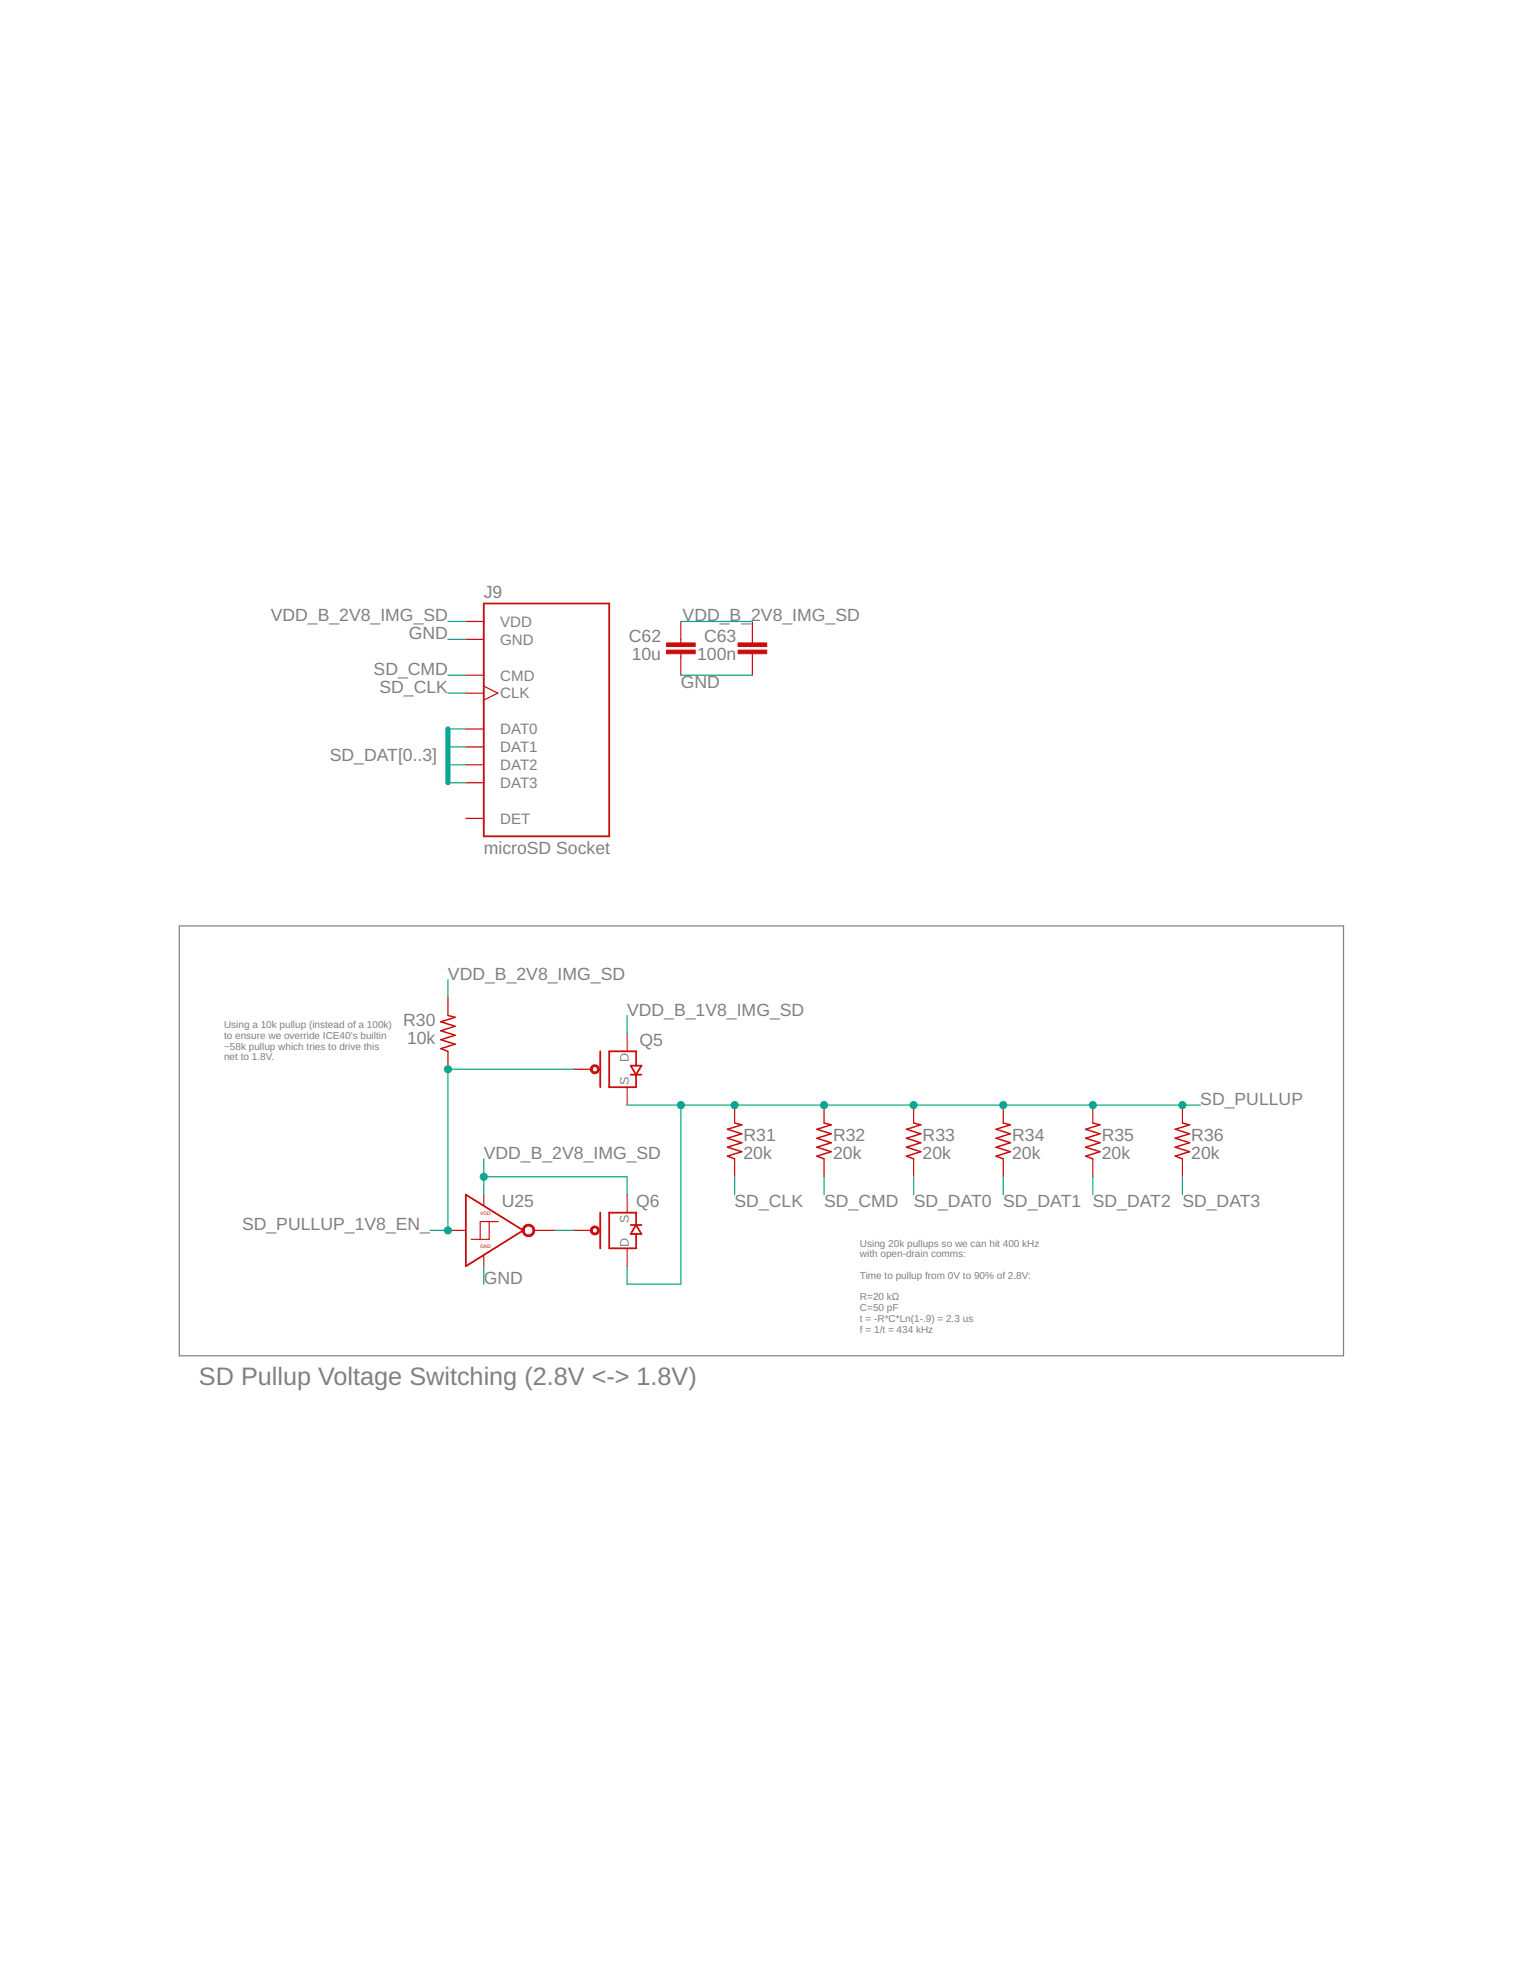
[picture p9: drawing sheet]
<svg xmlns="http://www.w3.org/2000/svg" width="216mm" height="279mm" viewBox="0 0 216 279" stroke-linecap="round" stroke-linejoin="round" font-family="sans-serif">
<path d="M25.4 131.3h165.1v60.9h-165.1z" fill="none" stroke="#808080" stroke-width=".17"/>
<path d="M68.6 85.6h17.8v33h-17.8zM85.1 149v5.1M89.4 151.1h1.5l-.7 1.2zM89.4 152.3h1.5M90.2 151.1v-2.1h-3.8v5.1h3.8v-1.8M66 169.4l8.2 5-8.2 5.1zM85.1 171.9v5.1M89.4 173.7h1.5M90.2 173.7v-1.8h-3.8v5.1h3.8v-2.1M90.2 173.7l.7 1.2h-1.5z" fill="none" stroke="#c90d0c" stroke-width=".25"/>
<g fill="none" stroke="#c90d0c" stroke-width=".17">
<path d="M66 88.1h2.6M66 90.6h2.6M66 98.3h2.6M66 95.7h2.6M68.6 97.3l2 1-2 1M96.5 88.1v3M96.5 92.7v3M106.7 88.1v3M106.7 92.7v3M66 111h2.6M66 108.4h2.6M66 116h2.6"/>
<path d="M66 105.9h2.6M66 103.3h2.6M63.5 141.4v2.6M63.5 149v2.6M81.3 151.6h2.5M88.9 146.5v2.5M88.9 154.1v2.6M104.1 156.7v2.5M116.8 156.7v2.5M129.5 156.7v2.5M142.2 156.7v2.5M154.9 156.7v2.5"/>
<path d="M167.6 156.7v2.5M63.5 174.4h2.5M68.6 169.4v1.5M68.6 178v1.5M69.3 173.2v2.5h-2.5M70.6 173.2h-2.5v2.5M75.7 174.4h3M81.3 174.4h2.5M88.9 169.4v2.5M88.9 177v2.5M104.1 164.3v2.5M116.8 164.3v2.5"/>
<path d="M129.5 164.3v2.5M142.2 164.3v2.5M154.9 164.3v2.5M167.6 164.3v2.5"/>
</g>
<g fill="#c90d0c" stroke="#c90d0c" stroke-width=".14">
<path d="M94.5 92.2h4.1v.5h-4.1z"/>
<path d="M94.5 91.1h4.1v.6h-4.1z"/>
<path d="M104.6 92.2h4.1v.5h-4.1z"/>
<path d="M104.6 91.1h4.1v.6h-4.1z"/>
</g>
<path d="M63.5 144l1 .2-2 .6 2 .7-2 .6 2 .6-2 .7 2 .6-2 .7 1 .3M104.1 159.2l1.1 .2-2.1 .7 2.1 .6-2.1 .7 2.1 .6-2.1 .6 2.1 .7-2.1 .6 1 .4M116.8 159.2l1 .2-2 .7 2 .6-2 .7 2 .6-2 .6 2 .7-2 .6 1 .4M129.5 159.2l1 .2-2 .7 2 .6-2 .7 2 .6-2 .6 2 .7-2 .6 1 .4M142.2 159.2l1 .2-2 .7 2 .6-2 .7 2 .6-2 .6 2 .7-2 .6 1 .4M154.9 159.2l1 .2-2 .7 2 .6-2 .7 2 .6-2 .6 2 .7-2 .6 1 .4M167.6 159.2l1 .2-2 .7 2 .6-2 .7 2 .6-2 .6 2 .7-2 .6 1 .4" fill="none" stroke="#c90d0c" stroke-width=".21"/>
<g fill="#c90d0c" stroke="#c90d0c" stroke-width=".14">
<path d="M83.9 174a.63 .63 0 0 1 1 .1 .63 .63 0 0 1-.4 .9 .63 .63 0 0 1-.8-.6h.2a.38 .38 0 0 1 .6-.3 .38 .38 0 0 1 .1 .6 .38 .38 0 0 1-.6-.1l-.1-.2h-.2z" fill-rule="evenodd"/>
<path d="M83.9 151.1a.62 .62 0 0 1 1 .2 .62 .62 0 0 1-.4 .9 .62 .62 0 0 1-.8-.6h.2a.38 .38 0 0 1 .6-.3 .38 .38 0 0 1 .1 .6 .38 .38 0 0 1-.6-.2l-.1-.1h-.2z" fill-rule="evenodd"/>
<path d="M74.2 173.9a.88 .88 0 0 1 1.5 0 .88 .88 0 0 1-.5 1.4 .88 .88 0 0 1-1.2-.9h.3a.63 .63 0 0 1 .9-.6 .63 .63 0 0 1 .2 1 .63 .63 0 0 1-1.1-.2v-.2h-.3z" fill-rule="evenodd"/>
</g>
<path d="M63.5 103.3v7.7" fill="none" stroke="#0696d7" stroke-width=".76"/>
<g fill="none" stroke="#0dab76" stroke-width=".17">
<path d="M63.5 90.6h2.5M63.5 95.7h2.5M63.5 88.1h2.5M63.5 98.3h2.5M96.5 95.7h10.2M96.5 88.1h10.2M63.5 103.3h2.5M63.5 105.9h2.5M63.5 108.4h2.5M63.5 111h2.5M63.5 138.9v2.5M81.3 151.6h-17.8v22.8h-2.5"/>
<path d="M88.9 144v2.5M88.9 156.7h81.3M96.5 156.7v25.3h-7.6v-2.5M68.6 166.8h20.3v2.6M68.6 164.3v5.1M68.6 179.5v2.5M78.7 174.4h2.6M104.1 166.8v2.6M116.8 166.8v2.6M129.5 166.8v2.6M142.2 166.8v2.6M154.9 166.8v2.6"/>
<path d="M167.6 166.8v2.6"/>
</g>
<g fill="#0dab76" stroke="#0dab76" stroke-width=".14">
<circle cx="68.6" cy="166.8" r=".51"/>
<circle cx="63.5" cy="174.4" r=".51"/>
<circle cx="63.5" cy="151.6" r=".51"/>
<circle cx="96.5" cy="156.7" r=".51"/>
<circle cx="104.1" cy="156.7" r=".51"/>
<circle cx="116.8" cy="156.7" r=".51"/>
<circle cx="129.5" cy="156.7" r=".51"/>
<circle cx="142.2" cy="156.7" r=".51"/>
<circle cx="154.9" cy="156.7" r=".51"/>
<circle cx="167.6" cy="156.7" r=".51"/>
</g>
<text font-size="3.6" fill="#808080" x="28.2" y="196.3">SD Pullup Voltage Switching (2.8V &lt;-&gt; 1.8V)</text>
<g font-size="2.5" fill="#808080">
<text x="38.4" y="88.1">VDD_B_2V8_IMG_SD</text>
<text x="68.6" y="84.8">J9</text>
<text x="96.8" y="88.1">VDD_B_2V8_IMG_SD</text>
<text x="53" y="95.7">SD_CMD</text>
<text x="58" y="90.6">GND</text>
<text x="89.1" y="91">C62</text>
<text x="89.5" y="93.6">10u</text>
<text x="98.8" y="93.6">100n</text>
<text x="99.8" y="91">C63</text>
<text x="53.8" y="98.3">SD_CLK</text>
<text x="96.5" y="97.5">GND</text>
<text x="46.8" y="107.9">SD_DAT[0..3]</text>
<text x="68.6" y="121.1">microSD Socket</text>
<text x="63.5" y="138.9">VDD_B_2V8_IMG_SD</text>
<text x="88.9" y="144">VDD_B_1V8_IMG_SD</text>
<text x="57.2" y="145.5">R30</text>
<text x="57.7" y="148">10k</text>
<text x="90.7" y="148.3">Q5</text>
<text x="105.4" y="161.7">R31</text>
<text x="118.1" y="161.7">R32</text>
<text x="130.8" y="161.7">R33</text>
<text x="143.5" y="161.7">R34</text>
<text x="156.2" y="161.7">R35</text>
<text x="168.9" y="161.7">R36</text>
<text x="170.2" y="156.6">SD_PULLUP</text>
<text x="68.6" y="164.3">VDD_B_2V8_IMG_SD</text>
<text x="105.4" y="164.3">20k</text>
<text x="118.1" y="164.3">20k</text>
<text x="130.8" y="164.3">20k</text>
<text x="143.5" y="164.3">20k</text>
<text x="156.2" y="164.3">20k</text>
<text x="168.9" y="164.3">20k</text>
<text x="71.1" y="171.1">U25</text>
<text x="90.2" y="171.1">Q6</text>
<text x="104.1" y="171.1">SD_CLK</text>
<text x="116.8" y="171.1">SD_CMD</text>
<text x="129.5" y="171.1">SD_DAT0 SD_DAT1 SD_DAT2 SD_DAT3</text>
<text x="34.3" y="174.4">SD_PULLUP_1V8_EN_</text>
<text x="68.6" y="182">GND</text>
</g>
<g font-size="2.1" fill="#808080">
<text x="70.9" y="88.9">VDD</text>
<text x="70.9" y="91.4">GND</text>
<text x="70.9" y="99">CLK</text>
<text x="70.9" y="96.5">CMD</text>
<text x="70.9" y="106.6">DAT1</text>
<text x="70.9" y="104.1">DAT0</text>
<text x="70.9" y="111.7">DAT3</text>
<text x="70.9" y="109.2">DAT2</text>
<text x="70.9" y="116.8">DET</text>
</g>
<g font-size="1.8" fill="#808080">
<text x="89.1" y="153.9" transform="rotate(-90 89.1 153.9)">S</text>
<text x="89.1" y="150.6" transform="rotate(-90 89.1 150.6)">D</text>
<text x="89.1" y="173.3" transform="rotate(-90 89.1 173.3)">S</text>
<text x="89.1" y="176.7" transform="rotate(-90 89.1 176.7)">D</text>
</g>
<g font-size="1.4" fill="#808080">
<text x="31.8" y="145.7">Using a 10k pullup (instead of a 100k)</text>
<text x="31.8" y="147.3">to ensure we override ICE40's builtin</text>
<text x="31.8" y="148.8">~58k pullup which tries to drive this</text>
<text x="31.8" y="150.3">net to 1.8V.</text>
<text x="121.9" y="176.7">Using 20k pullups so we can hit 400 kHz</text>
<text x="121.9" y="178.2">with open-drain comms:</text>
<text x="121.9" y="181.3">Time to pullup from 0V to 90% of 2.8V:</text>
<text x="121.9" y="184.3">R=20 kΩ</text>
<text x="121.9" y="185.9">C=50 pF</text>
<text x="121.9" y="187.4">t = -R*C*Ln(1-.9) = 2.3 us</text>
<text x="121.9" y="188.9">f = 1/t = 434 kHz</text>
</g>
<g font-size=".7" fill="#c90d0c">
<text x="68.1" y="172.3">VDD</text>
<text x="68.1" y="177">GND</text>
</g>
</svg>
